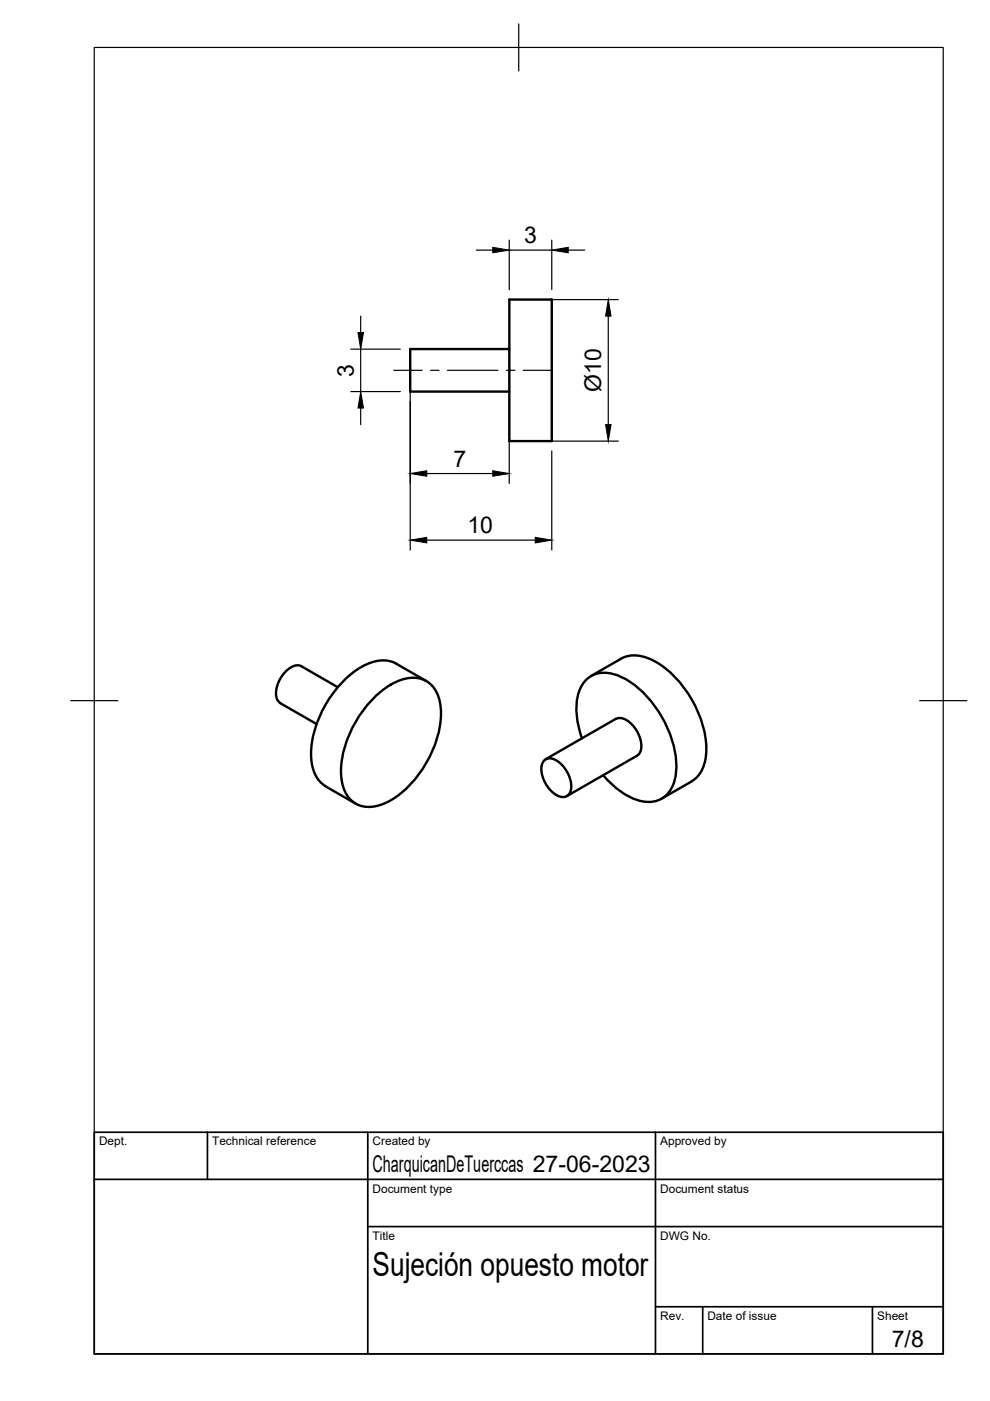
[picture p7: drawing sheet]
<svg xmlns="http://www.w3.org/2000/svg" width="210mm" height="297mm" viewBox="0 0 210 297" stroke-linecap="round" stroke-linejoin="round" font-family="sans-serif">
<!-- layer: Visible -->
<path d="M108 63.5h9v30h-9zM108 74h-21v9h21M59.4 149.1l7.7 4.4M71.6 145.7l-7.7-4.4a3 3 0 0 0-3.4 1.1 6.1 6.1 0 0 0-1.8 5.8l.7 .9M79.5 147.7a11.5 11.5 0 0 1 9.1-3.9 6.2 6.2 0 0 1 4.8 6.1 22.8 22.8 0 0 1-7.2 17.2 11.5 11.5 0 0 1-9 3.9 6.2 6.2 0 0 1-4.8-6.1 22.8 22.8 0 0 1 7.1-17.2zM90.4 144.4l-6.4-3.7a6.9 6.9 0 0 0-6.3 .2 22.9 22.9 0 0 0-11.5 16.1 11.1 11.1 0 0 0 1.3 8.4l1.6 1.3M123.4 156.6a14.7 14.7 0 0 1-.4-10.6 5.6 5.6 0 0 1 7.5-3 19.8 19.8 0 0 1 10.6 10.4 17.3 17.3 0 0 1 1.8 12.6 5.6 5.6 0 0 1-7.2 3.8 15.5 15.5 0 0 1-7.8-5.4M125.3 143.3l6.4-3.6a6.9 6.9 0 0 1 6.3 .1 22.9 22.9 0 0 1 11.5 16.2 11.1 11.1 0 0 1-1.3 8.3l-1.6 1.3M69 166.7l6.4 3.7M115.3 161.3a2.31 2.31 0 0 1 3.3 .4 6.8 6.8 0 0 1 2.5 5.7 1.85 1.85 0 0 1-1.2 1.5 1.85 1.85 0 0 1-1.9-.3 6.8 6.8 0 0 1-3.2-6.3zM115.7 161l14.9-8.6a3 3 0 0 1 3.4 1.2 6.1 6.1 0 0 1 1.8 5.8l-.7 .8-14.9 8.6M146.6 165.7l-6.3 3.6" fill="none" stroke="#000" stroke-width=".51"/>
<!-- layer: TITLEBLOCK -->
<path d="M20 240.1h180v46.9h-180zM20 250h180M44 240.1v9.9M78 240.1v46.9M139 240.1v46.9M78 260.1h122M139 277.1h61M149 277.1v9.9M185 277.1v9.9" fill="none" stroke="#000" stroke-width=".36"/>
<!-- layer: BORDER -->
<path d="M20 10.1h180v276.9h-180zM110 5.1v10M15 148.6h10M195 148.6h10" fill="none" stroke="#000" stroke-width=".25"/>
<!-- layer: FD_Dimensions -->
<g fill="none" stroke="#000" stroke-width=".25">
<path d="M101 53h3.5M108 50.9v10.5M108 53h9M117 50.9v10.5M120.5 53h3.5M74.4 74h10.5M76.5 67v3.5M76.5 74v9M87 76.1v40.5M108 76.1v26.4M110.1 63.5h21M129 67v23"/>
<path d="M74.4 83h10.5M76.5 86.5v3.5M110.1 93.5h21M117 95.6v21M90.5 100.4h14M90.5 114.5h23"/>
</g>
<path d="M104.5 52.4l3.5 .6-3.5 .6zM117 53l3.5-.6v1.2zM75.9 70.5h1.2l-.6 3.5zM129 63.5l.6 3.5h-1.2zM76.5 83l.6 3.5h-1.2zM87 100.4l3.5-.6v1.2zM104.5 99.8l3.5 .6-3.5 .6zM128.4 90h1.2l-.6 3.5zM87 114.5l3.5-.6v1.2zM113.5 113.9l3.5 .6-3.5 .6z" fill="#000" stroke="#000" stroke-width=".21"/>
<!-- layer: Smart Centers -->
<path d="M83.5 78.5h6M91.3 78.5h1.8M94.9 78.5h10.7M107.4 78.5h1.8M110.9 78.5h6.1" fill="none" stroke="#000" stroke-width=".25"/>
<text font-size="7" x="79" y="270.6">Sujeción opuesto motor</text>
<g font-size="4.9">
<text x="111.1" y="51.6">3</text>
<text x="75" y="79.9" transform="rotate(-90 75 79.9)">3</text>
<text x="127.4" y="83.1" transform="rotate(-90 127.4 83.1)">Ø10</text>
<text x="96.1" y="99">7</text>
<text x="99.1" y="113.1">10</text>
<text x="79" y="248.5">CharquicanDeTuerccas 27-06-2023</text>
<text x="189.1" y="285.7">7/8</text>
</g>
<g font-size="2.5">
<text x="21" y="242.9">Dept.</text>
<text x="45" y="242.9">Technical reference</text>
<text x="79" y="242.9">Created by</text>
<text x="140" y="242.9">Approved by</text>
<text x="79" y="252.8">Document type</text>
<text x="140" y="252.8">Document status</text>
<text x="79" y="262.9">Title</text>
<text x="140" y="262.9">DWG No.</text>
<text x="140" y="279.9">Rev.</text>
<text x="150" y="279.9">Date of issue</text>
<text x="186" y="279.9">Sheet</text>
</g>
</svg>
